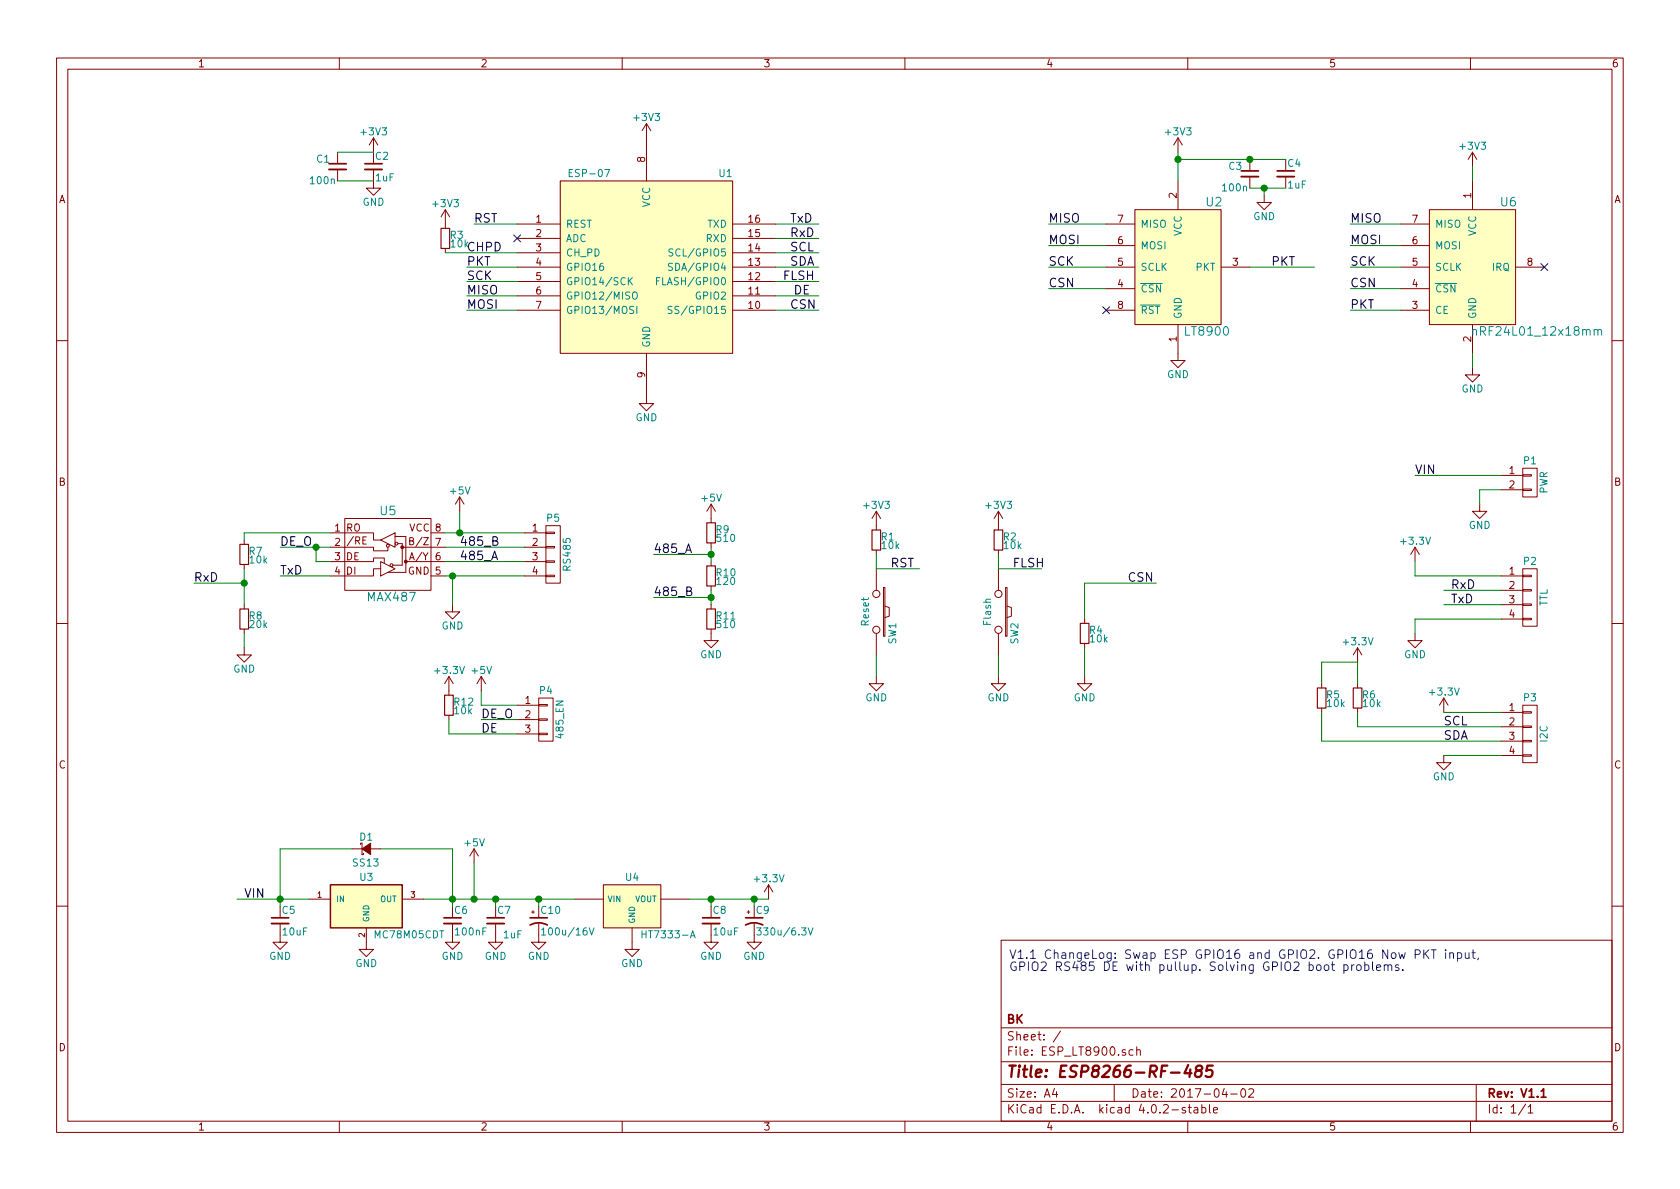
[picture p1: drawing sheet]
EESchema Schematic File Version 2
LIBS:power
LIBS:device
LIBS:transistors
LIBS:conn
LIBS:linear
LIBS:regul
LIBS:74xx
LIBS:cmos4000
LIBS:adc-dac
LIBS:memory
LIBS:xilinx
LIBS:microcontrollers
LIBS:dsp
LIBS:microchip
LIBS:analog_switches
LIBS:motorola
LIBS:texas
LIBS:intel
LIBS:audio
LIBS:interface
LIBS:digital-audio
LIBS:philips
LIBS:display
LIBS:cypress
LIBS:siliconi
LIBS:opto
LIBS:atmel
LIBS:contrib
LIBS:valves
LIBS:ESP_LT8900-cache
EELAYER 25 0
EELAYER END
$Descr A4 11693 8268
encoding utf-8
Sheet 1 1
Title "ESP8266-RF-485"
Date "2017-04-02"
Rev "V1.1"
Comp "BK"
Comment1 ""
Comment2 ""
Comment3 ""
Comment4 ""
$EndDescr
$Comp
L LT8900_2.54Pitch_20x20 U2
U 1 1
P 8200 1850
F 0 "U2" H 8450 2300 60  0000 C CNN
F 1 "LT8900" H 8400 1400 60  0000 C CNN
F 2 "BK_Common:LT8900_2.54mmPitch_SMD_20x20" H 8200 1200 60  0001 C CNN
F 3 "http://www.datasheetspdf.com/datasheet/LT8900.html" H 8300 1100 60  0001 C CNN
	1    8200 1850
	1    0    0    -1  
$EndComp
Text Label 7300 1550 0    60   ~ 0
MISO
Text Label 7300 1700 0    60   ~ 0
MOSI
Text Label 7300 1850 0    60   ~ 0
SCK
Text Label 8850 1850 0    60   ~ 0
PKT
$Comp
L +3V3 #PWR01
U 1 1
P 8200 1050
F 0 "#PWR01" H 8200 900 50  0001 C CNN
F 1 "+3V3" H 8200 1190 50  0000 C CNN
F 2 "" H 8200 1050 50  0000 C CNN
F 3 "" H 8200 1050 50  0000 C CNN
	1    8200 1050
	1    0    0    -1  
$EndComp
$Comp
L GND #PWR02
U 1 1
P 8200 2450
F 0 "#PWR02" H 8200 2200 50  0001 C CNN
F 1 "GND" H 8200 2300 50  0000 C CNN
F 2 "" H 8200 2450 50  0000 C CNN
F 3 "" H 8200 2450 50  0000 C CNN
	1    8200 2450
	1    0    0    -1  
$EndComp
$Comp
L R_SMD_0805 R2
U 1 1
P 6950 3750
F 0 "R2" H 6980 3770 50  0000 L CNN
F 1 "10k" H 6980 3710 50  0000 L CNN
F 2 "Resistors_SMD:R_0805" H 7000 3600 50  0001 C CNN
F 3 "" H 6950 3750 50  0000 C CNN
	1    6950 3750
	1    0    0    -1  
$EndComp
$Comp
L SW_PUSH SW2
U 1 1
P 6950 4250
F 0 "SW2" H 7100 4360 50  0000 C CNN
F 1 "Flash" H 6950 4170 50  0000 C CNN
F 2 "Buttons_Switches_SMD:SW_SPST_FSMSM" H 6950 4250 50  0001 C CNN
F 3 "" H 6950 4250 50  0000 C CNN
	1    6950 4250
	0    1    1    0   
$EndComp
$Comp
L GND #PWR03
U 1 1
P 6950 4700
F 0 "#PWR03" H 6950 4450 50  0001 C CNN
F 1 "GND" H 6950 4550 50  0000 C CNN
F 2 "" H 6950 4700 50  0000 C CNN
F 3 "" H 6950 4700 50  0000 C CNN
	1    6950 4700
	1    0    0    -1  
$EndComp
$Comp
L +3V3 #PWR04
U 1 1
P 6950 3650
F 0 "#PWR04" H 6950 3500 50  0001 C CNN
F 1 "+3V3" H 6950 3790 50  0000 C CNN
F 2 "" H 6950 3650 50  0000 C CNN
F 3 "" H 6950 3650 50  0000 C CNN
	1    6950 3650
	1    0    0    -1  
$EndComp
Text Label 7050 3950 0    60   ~ 0
FLSH
$Comp
L MC78M05CDT U3
U 1 1
P 2550 6300
F 0 "U3" H 2550 6500 50  0000 C CNN
F 1 "MC78M05CDT" H 2600 6100 50  0000 L CNN
F 2 "TO_SOT_Packages_SMD:TO-252-2Lead" H 2550 6400 50  0001 C CIN
F 3 "" H 2550 6300 50  0001 C CNN
	1    2550 6300
	1    0    0    -1  
$EndComp
$Comp
L HT7333-A U4
U 1 1
P 4400 6300
F 0 "U4" H 4400 6500 50  0000 C CNN
F 1 "HT7333-A" H 4650 6100 50  0000 C CNN
F 2 "TO_SOT_Packages_SMD:SOT89-3_Housing" H 4450 5900 50  0001 C CNN
F 3 "http://www.holtek.com/pdf/Power_Management/HT73xx-1v100.pdf" H 4550 6000 50  0001 C CNN
	1    4400 6300
	1    0    0    -1  
$EndComp
$Comp
L +5V #PWR05
U 1 1
P 3300 6000
F 0 "#PWR05" H 3300 5850 50  0001 C CNN
F 1 "+5V" H 3300 6140 50  0000 C CNN
F 2 "" H 3300 6000 50  0000 C CNN
F 3 "" H 3300 6000 50  0000 C CNN
	1    3300 6000
	1    0    0    -1  
$EndComp
$Comp
L C_Cer_SMD_0805 C6
U 1 1
P 3150 6400
F 0 "C6" H 3160 6470 50  0000 L CNN
F 1 "100nF" H 3160 6320 50  0000 L CNN
F 2 "Capacitors_SMD:C_0805" H 3150 6250 50  0001 C CNN
F 3 "" H 3150 6400 50  0000 C CNN
	1    3150 6400
	1    0    0    -1  
$EndComp
$Comp
L C_Cer_SMD_1206 C5
U 1 1
P 1950 6400
F 0 "C5" H 1960 6470 50  0000 L CNN
F 1 "10uF" H 1960 6320 50  0000 L CNN
F 2 "Capacitors_SMD:C_1206" H 1950 6250 50  0001 C CNN
F 3 "" H 1950 6400 50  0000 C CNN
	1    1950 6400
	1    0    0    -1  
$EndComp
$Comp
L C_Cer_SMD_1206 C7
U 1 1
P 3450 6400
F 0 "C7" H 3460 6470 50  0000 L CNN
F 1 "1uF" H 3500 6300 50  0000 L CNN
F 2 "Capacitors_SMD:C_1206" H 3450 6250 50  0001 C CNN
F 3 "" H 3450 6400 50  0000 C CNN
	1    3450 6400
	1    0    0    -1  
$EndComp
$Comp
L C_Cer_SMD_1206 C8
U 1 1
P 4950 6400
F 0 "C8" H 4960 6470 50  0000 L CNN
F 1 "10uF" H 4960 6320 50  0000 L CNN
F 2 "Capacitors_SMD:C_1206" H 4950 6250 50  0001 C CNN
F 3 "" H 4950 6400 50  0000 C CNN
	1    4950 6400
	1    0    0    -1  
$EndComp
$Comp
L GND #PWR06
U 1 1
P 4950 6500
F 0 "#PWR06" H 4950 6250 50  0001 C CNN
F 1 "GND" H 4950 6350 50  0000 C CNN
F 2 "" H 4950 6500 50  0000 C CNN
F 3 "" H 4950 6500 50  0000 C CNN
	1    4950 6500
	1    0    0    -1  
$EndComp
$Comp
L GND #PWR07
U 1 1
P 4400 6550
F 0 "#PWR07" H 4400 6300 50  0001 C CNN
F 1 "GND" H 4400 6400 50  0000 C CNN
F 2 "" H 4400 6550 50  0000 C CNN
F 3 "" H 4400 6550 50  0000 C CNN
	1    4400 6550
	1    0    0    -1  
$EndComp
$Comp
L GND #PWR08
U 1 1
P 3450 6500
F 0 "#PWR08" H 3450 6250 50  0001 C CNN
F 1 "GND" H 3450 6350 50  0000 C CNN
F 2 "" H 3450 6500 50  0000 C CNN
F 3 "" H 3450 6500 50  0000 C CNN
	1    3450 6500
	1    0    0    -1  
$EndComp
$Comp
L GND #PWR09
U 1 1
P 3150 6500
F 0 "#PWR09" H 3150 6250 50  0001 C CNN
F 1 "GND" H 3150 6350 50  0000 C CNN
F 2 "" H 3150 6500 50  0000 C CNN
F 3 "" H 3150 6500 50  0000 C CNN
	1    3150 6500
	1    0    0    -1  
$EndComp
$Comp
L GND #PWR010
U 1 1
P 2550 6550
F 0 "#PWR010" H 2550 6300 50  0001 C CNN
F 1 "GND" H 2550 6400 50  0000 C CNN
F 2 "" H 2550 6550 50  0000 C CNN
F 3 "" H 2550 6550 50  0000 C CNN
	1    2550 6550
	1    0    0    -1  
$EndComp
$Comp
L GND #PWR011
U 1 1
P 1950 6500
F 0 "#PWR011" H 1950 6250 50  0001 C CNN
F 1 "GND" H 1950 6350 50  0000 C CNN
F 2 "" H 1950 6500 50  0000 C CNN
F 3 "" H 1950 6500 50  0000 C CNN
	1    1950 6500
	1    0    0    -1  
$EndComp
Text Label 1700 6250 0    60   ~ 0
VIN
$Comp
L +3.3V #PWR012
U 1 1
P 5350 6250
F 0 "#PWR012" H 5350 6100 50  0001 C CNN
F 1 "+3.3V" H 5350 6390 50  0000 C CNN
F 2 "" H 5350 6250 50  0000 C CNN
F 3 "" H 5350 6250 50  0000 C CNN
	1    5350 6250
	1    0    0    -1  
$EndComp
$Comp
L C_Cer_SMD_0805 C3
U 1 1
P 8700 1200
F 0 "C3" H 8550 1250 50  0000 L CNN
F 1 "100n" H 8500 1100 50  0000 L CNN
F 2 "Capacitors_SMD:C_0805" H 8700 1050 50  0001 C CNN
F 3 "" H 8700 1200 50  0000 C CNN
	1    8700 1200
	1    0    0    -1  
$EndComp
$Comp
L C_Cer_SMD_0805 C4
U 1 1
P 8950 1200
F 0 "C4" H 8960 1270 50  0000 L CNN
F 1 "1uF" H 8960 1120 50  0000 L CNN
F 2 "Capacitors_SMD:C_0805" H 8950 1050 50  0001 C CNN
F 3 "" H 8950 1200 50  0000 C CNN
	1    8950 1200
	1    0    0    -1  
$EndComp
$Comp
L GND #PWR013
U 1 1
P 8800 1350
F 0 "#PWR013" H 8800 1100 50  0001 C CNN
F 1 "GND" H 8800 1200 50  0000 C CNN
F 2 "" H 8800 1350 50  0000 C CNN
F 3 "" H 8800 1350 50  0000 C CNN
	1    8800 1350
	1    0    0    -1  
$EndComp
$Comp
L SS13 D1
U 1 1
P 2550 5900
F 0 "D1" H 2500 5980 50  0000 L CNN
F 1 "SS13" H 2450 5800 50  0000 L CNN
F 2 "Diodes_SMD:D_SMA_Standard" H 2600 5700 50  0001 C CNN
F 3 "http://www.vishay.com/docs/88746/ss12.pdf" H 2600 5600 50  0001 C CNN
	1    2550 5900
	1    0    0    -1  
$EndComp
$Comp
L CONN_01X04 P2
U 1 1
P 10650 4150
F 0 "P2" H 10650 4400 50  0000 C CNN
F 1 "TTL" V 10750 4150 50  0000 C CNN
F 2 "Pin_Headers:Pin_Header_Straight_1x04_Pitch2.54mm" H 10650 4150 50  0001 C CNN
F 3 "" H 10650 4150 50  0000 C CNN
	1    10650 4150
	1    0    0    -1  
$EndComp
$Comp
L GND #PWR014
U 1 1
P 9850 4400
F 0 "#PWR014" H 9850 4150 50  0001 C CNN
F 1 "GND" H 9850 4250 50  0000 C CNN
F 2 "" H 9850 4400 50  0000 C CNN
F 3 "" H 9850 4400 50  0000 C CNN
	1    9850 4400
	1    0    0    -1  
$EndComp
Text Label 10100 4100 0    60   ~ 0
RxD
Text Label 10100 4200 0    60   ~ 0
TxD
$Comp
L ESP-07 U1
U 1 1
P 4500 1850
F 0 "U1" H 5050 2500 50  0000 C CNN
F 1 "ESP-07" H 4100 2500 50  0000 C CNN
F 2 "BK_Common:ESP-07v2" H 5000 1200 50  0001 C CNN
F 3 "" H 4500 1850 50  0001 C CNN
	1    4500 1850
	1    0    0    -1  
$EndComp
$Comp
L +3V3 #PWR015
U 1 1
P 4500 950
F 0 "#PWR015" H 4500 800 50  0001 C CNN
F 1 "+3V3" H 4500 1090 50  0000 C CNN
F 2 "" H 4500 950 50  0000 C CNN
F 3 "" H 4500 950 50  0000 C CNN
	1    4500 950 
	1    0    0    -1  
$EndComp
$Comp
L GND #PWR016
U 1 1
P 4500 2750
F 0 "#PWR016" H 4500 2500 50  0001 C CNN
F 1 "GND" H 4500 2600 50  0000 C CNN
F 2 "" H 4500 2750 50  0000 C CNN
F 3 "" H 4500 2750 50  0000 C CNN
	1    4500 2750
	1    0    0    -1  
$EndComp
Text Label 5500 1550 0    60   ~ 0
TxD
Text Label 5500 1650 0    60   ~ 0
RxD
Text Label 3250 1950 0    60   ~ 0
SCK
Text Label 3250 2050 0    60   ~ 0
MISO
Text Label 3250 2150 0    60   ~ 0
MOSI
Text Label 5500 2150 0    60   ~ 0
CSN
$Comp
L R_SMD_0805 R3
U 1 1
P 3100 1650
F 0 "R3" H 3130 1670 50  0000 L CNN
F 1 "10k" H 3130 1610 50  0000 L CNN
F 2 "Resistors_SMD:R_0805" H 3150 1500 50  0001 C CNN
F 3 "" H 3100 1650 50  0000 C CNN
	1    3100 1650
	1    0    0    -1  
$EndComp
$Comp
L +3V3 #PWR017
U 1 1
P 3100 1550
F 0 "#PWR017" H 3100 1400 50  0001 C CNN
F 1 "+3V3" H 3100 1690 50  0000 C CNN
F 2 "" H 3100 1550 50  0000 C CNN
F 3 "" H 3100 1550 50  0000 C CNN
	1    3100 1550
	1    0    0    -1  
$EndComp
Text Label 3300 1550 0    60   ~ 0
RST
$Comp
L R_SMD_0805 R1
U 1 1
P 6100 3750
F 0 "R1" H 6130 3770 50  0000 L CNN
F 1 "10k" H 6130 3710 50  0000 L CNN
F 2 "Resistors_SMD:R_0805" H 6150 3600 50  0001 C CNN
F 3 "" H 6100 3750 50  0000 C CNN
	1    6100 3750
	1    0    0    -1  
$EndComp
$Comp
L SW_PUSH SW1
U 1 1
P 6100 4250
F 0 "SW1" H 6250 4360 50  0000 C CNN
F 1 "Reset" H 6100 4170 50  0000 C CNN
F 2 "Buttons_Switches_SMD:SW_SPST_FSMSM" H 6100 4250 50  0001 C CNN
F 3 "" H 6100 4250 50  0000 C CNN
	1    6100 4250
	0    1    1    0   
$EndComp
$Comp
L GND #PWR018
U 1 1
P 6100 4700
F 0 "#PWR018" H 6100 4450 50  0001 C CNN
F 1 "GND" H 6100 4550 50  0000 C CNN
F 2 "" H 6100 4700 50  0000 C CNN
F 3 "" H 6100 4700 50  0000 C CNN
	1    6100 4700
	1    0    0    -1  
$EndComp
$Comp
L +3V3 #PWR019
U 1 1
P 6100 3650
F 0 "#PWR019" H 6100 3500 50  0001 C CNN
F 1 "+3V3" H 6100 3790 50  0000 C CNN
F 2 "" H 6100 3650 50  0000 C CNN
F 3 "" H 6100 3650 50  0000 C CNN
	1    6100 3650
	1    0    0    -1  
$EndComp
Text Label 6200 3950 0    60   ~ 0
RST
Text Label 5450 1950 0    60   ~ 0
FLSH
$Comp
L R_SMD_0805 R4
U 1 1
P 7550 4400
F 0 "R4" H 7580 4420 50  0000 L CNN
F 1 "10k" H 7580 4360 50  0000 L CNN
F 2 "Resistors_SMD:R_0805" H 7600 4250 50  0001 C CNN
F 3 "" H 7550 4400 50  0000 C CNN
	1    7550 4400
	1    0    0    -1  
$EndComp
$Comp
L GND #PWR020
U 1 1
P 7550 4700
F 0 "#PWR020" H 7550 4450 50  0001 C CNN
F 1 "GND" H 7550 4550 50  0000 C CNN
F 2 "" H 7550 4700 50  0000 C CNN
F 3 "" H 7550 4700 50  0000 C CNN
	1    7550 4700
	1    0    0    -1  
$EndComp
Text Label 7850 4050 0    60   ~ 0
CSN
$Comp
L C_Cer_SMD_0805 C1
U 1 1
P 2350 1150
F 0 "C1" H 2200 1200 50  0000 L CNN
F 1 "100n" H 2150 1050 50  0000 L CNN
F 2 "Capacitors_SMD:C_0805" H 2350 1000 50  0001 C CNN
F 3 "" H 2350 1150 50  0000 C CNN
	1    2350 1150
	1    0    0    -1  
$EndComp
$Comp
L C_Cer_SMD_0805 C2
U 1 1
P 2600 1150
F 0 "C2" H 2610 1220 50  0000 L CNN
F 1 "1uF" H 2610 1070 50  0000 L CNN
F 2 "Capacitors_SMD:C_0805" H 2600 1000 50  0001 C CNN
F 3 "" H 2600 1150 50  0000 C CNN
	1    2600 1150
	1    0    0    -1  
$EndComp
$Comp
L +3V3 #PWR021
U 1 1
P 2600 1050
F 0 "#PWR021" H 2600 900 50  0001 C CNN
F 1 "+3V3" H 2600 1190 50  0000 C CNN
F 2 "" H 2600 1050 50  0000 C CNN
F 3 "" H 2600 1050 50  0000 C CNN
	1    2600 1050
	1    0    0    -1  
$EndComp
$Comp
L GND #PWR022
U 1 1
P 2600 1250
F 0 "#PWR022" H 2600 1000 50  0001 C CNN
F 1 "GND" H 2600 1100 50  0000 C CNN
F 2 "" H 2600 1250 50  0000 C CNN
F 3 "" H 2600 1250 50  0000 C CNN
	1    2600 1250
	1    0    0    -1  
$EndComp
Text Label 3250 1850 0    60   ~ 0
PKT
$Comp
L +3.3V #PWR023
U 1 1
P 9850 3900
F 0 "#PWR023" H 9850 3750 50  0001 C CNN
F 1 "+3.3V" H 9850 4040 50  0000 C CNN
F 2 "" H 9850 3900 50  0000 C CNN
F 3 "" H 9850 3900 50  0000 C CNN
	1    9850 3900
	1    0    0    -1  
$EndComp
$Comp
L CONN_01X02 P1
U 1 1
P 10650 3350
F 0 "P1" H 10650 3500 50  0000 C CNN
F 1 "PWR" V 10750 3350 50  0000 C CNN
F 2 "BK_Common:JST_B2B-XH-A" H 10650 3350 50  0001 C CNN
F 3 "" H 10650 3350 50  0000 C CNN
	1    10650 3350
	1    0    0    -1  
$EndComp
$Comp
L GND #PWR024
U 1 1
P 10300 3500
F 0 "#PWR024" H 10300 3250 50  0001 C CNN
F 1 "GND" H 10300 3350 50  0000 C CNN
F 2 "" H 10300 3500 50  0000 C CNN
F 3 "" H 10300 3500 50  0000 C CNN
	1    10300 3500
	1    0    0    -1  
$EndComp
NoConn ~ 7700 2150
NoConn ~ 3600 1650
$Comp
L CONN_01X04 P3
U 1 1
P 10650 5100
F 0 "P3" H 10650 5350 50  0000 C CNN
F 1 "I2C" V 10750 5100 50  0000 C CNN
F 2 "Pin_Headers:Pin_Header_Straight_1x04_Pitch2.54mm" H 10650 5100 50  0001 C CNN
F 3 "" H 10650 5100 50  0000 C CNN
	1    10650 5100
	1    0    0    -1  
$EndComp
$Comp
L +3.3V #PWR025
U 1 1
P 10050 4950
F 0 "#PWR025" H 10050 4800 50  0001 C CNN
F 1 "+3.3V" H 10050 5090 50  0000 C CNN
F 2 "" H 10050 4950 50  0000 C CNN
F 3 "" H 10050 4950 50  0000 C CNN
	1    10050 4950
	1    0    0    -1  
$EndComp
$Comp
L GND #PWR026
U 1 1
P 10050 5250
F 0 "#PWR026" H 10050 5000 50  0001 C CNN
F 1 "GND" H 10050 5100 50  0000 C CNN
F 2 "" H 10050 5250 50  0000 C CNN
F 3 "" H 10050 5250 50  0000 C CNN
	1    10050 5250
	1    0    0    -1  
$EndComp
Text Label 5500 1750 0    60   ~ 0
SCL
Text Label 5500 1850 0    60   ~ 0
SDA
Text Label 10050 5050 0    60   ~ 0
SCL
Text Label 10050 5150 0    60   ~ 0
SDA
$Comp
L R_SMD_0805 R5
U 1 1
P 9200 4850
F 0 "R5" H 9230 4870 50  0000 L CNN
F 1 "10k" H 9230 4810 50  0000 L CNN
F 2 "Resistors_SMD:R_0805" H 9250 4700 50  0001 C CNN
F 3 "" H 9200 4850 50  0000 C CNN
	1    9200 4850
	1    0    0    -1  
$EndComp
$Comp
L R_SMD_0805 R6
U 1 1
P 9450 4850
F 0 "R6" H 9480 4870 50  0000 L CNN
F 1 "10k" H 9480 4810 50  0000 L CNN
F 2 "Resistors_SMD:R_0805" H 9500 4700 50  0001 C CNN
F 3 "" H 9450 4850 50  0000 C CNN
	1    9450 4850
	1    0    0    -1  
$EndComp
Wire Wire Line
	7700 1550 7300 1550
Wire Wire Line
	7700 1700 7300 1700
Wire Wire Line
	7700 1850 7300 1850
Wire Wire Line
	7700 2000 7300 2000
Wire Wire Line
	8700 1850 9150 1850
Wire Wire Line
	2950 6250 4000 6250
Wire Wire Line
	3150 5900 3150 6300
Connection ~ 3150 6250
Wire Wire Line
	2150 6250 1650 6250
Wire Wire Line
	1950 5900 1950 6300
Connection ~ 1950 6250
Wire Wire Line
	4800 6250 5350 6250
Wire Wire Line
	4950 6300 4950 6250
Connection ~ 4950 6250
Wire Wire Line
	8200 1050 8200 1250
Connection ~ 8700 1100
Wire Wire Line
	8200 1100 8950 1100
Connection ~ 8200 1100
Wire Wire Line
	8700 1300 8950 1300
Wire Wire Line
	8800 1350 8800 1300
Connection ~ 8800 1300
Wire Wire Line
	2650 5900 3150 5900
Wire Wire Line
	2450 5900 1950 5900
Wire Wire Line
	10450 4000 9850 4000
Wire Wire Line
	9850 4000 9850 3900
Wire Wire Line
	10450 4100 10050 4100
Wire Wire Line
	10450 4200 10050 4200
Wire Wire Line
	10450 4300 9850 4300
Wire Wire Line
	9850 4300 9850 4400
Wire Wire Line
	5400 1550 5700 1550
Wire Wire Line
	5400 1650 5700 1650
Wire Wire Line
	3600 1950 3250 1950
Wire Wire Line
	3600 2050 3250 2050
Wire Wire Line
	3600 2150 3250 2150
Wire Wire Line
	5400 2150 5700 2150
Wire Wire Line
	6950 4700 6950 4550
Wire Wire Line
	6950 3950 6950 3850
Wire Wire Line
	7250 3950 6950 3950
Wire Wire Line
	3600 1750 3100 1750
Wire Wire Line
	3600 1550 3300 1550
Wire Wire Line
	6100 4700 6100 4550
Wire Wire Line
	6100 3950 6100 3850
Wire Wire Line
	6400 3950 6100 3950
Wire Wire Line
	5400 1950 5700 1950
Wire Wire Line
	7550 4500 7550 4700
Wire Wire Line
	7550 4300 7550 4050
Wire Wire Line
	7550 4050 8050 4050
Wire Wire Line
	2350 1250 2600 1250
Wire Wire Line
	2600 1050 2350 1050
Wire Wire Line
	5400 2050 5700 2050
Wire Wire Line
	10450 3300 9850 3300
Wire Wire Line
	10450 3400 10300 3400
Wire Wire Line
	10300 3400 10300 3500
Wire Wire Line
	10450 4950 10050 4950
Wire Wire Line
	9450 5050 10450 5050
Wire Wire Line
	9200 5150 10450 5150
Wire Wire Line
	10450 5250 10050 5250
Wire Wire Line
	5400 1750 5700 1750
Wire Wire Line
	5400 1850 5700 1850
Wire Wire Line
	9200 5150 9200 4950
Wire Wire Line
	9450 5050 9450 4950
Wire Wire Line
	9200 4750 9200 4600
Wire Wire Line
	9200 4600 9450 4600
Wire Wire Line
	9450 4600 9450 4750
$Comp
L +3.3V #PWR027
U 1 1
P 9450 4600
F 0 "#PWR027" H 9450 4450 50  0001 C CNN
F 1 "+3.3V" H 9450 4740 50  0000 C CNN
F 2 "" H 9450 4600 50  0000 C CNN
F 3 "" H 9450 4600 50  0000 C CNN
	1    9450 4600
	1    0    0    -1  
$EndComp
Text Label 9850 3300 0    60   ~ 0
VIN
Text Label 3250 1750 0    60   ~ 0
CHPD
$Comp
L MAX487 U5
U 1 1
P 2700 3850
F 0 "U5" H 2700 4150 60  0000 C CNN
F 1 "MAX487" H 2725 3550 60  0000 C CNN
F 2 "Housings_SOIC:SOIC-8_3.9x4.9mm_Pitch1.27mm" H 2400 3500 60  0001 C CNN
F 3 "" H 2700 3850 60  0000 C CNN
	1    2700 3850
	1    0    0    -1  
$EndComp
$Comp
L R_SMD_0805 R7
U 1 1
P 1700 3850
F 0 "R7" H 1730 3870 50  0000 L CNN
F 1 "10k" H 1730 3810 50  0000 L CNN
F 2 "Resistors_SMD:R_0805" H 1750 3700 50  0001 C CNN
F 3 "" H 1700 3850 50  0000 C CNN
	1    1700 3850
	1    0    0    -1  
$EndComp
$Comp
L R_SMD_0805 R8
U 1 1
P 1700 4300
F 0 "R8" H 1730 4320 50  0000 L CNN
F 1 "20k" H 1730 4260 50  0000 L CNN
F 2 "Resistors_SMD:R_0805" H 1750 4150 50  0001 C CNN
F 3 "" H 1700 4300 50  0000 C CNN
	1    1700 4300
	1    0    0    -1  
$EndComp
Wire Wire Line
	1700 3700 2300 3700
Wire Wire Line
	1950 4000 2300 4000
Wire Wire Line
	1950 3800 2300 3800
Wire Wire Line
	2300 3900 2200 3900
Wire Wire Line
	2200 3900 2200 3800
Connection ~ 2200 3800
Wire Wire Line
	1700 3700 1700 3750
Wire Wire Line
	1700 3950 1700 4200
Wire Wire Line
	1700 4050 1350 4050
Connection ~ 1700 4050
$Comp
L GND #PWR028
U 1 1
P 1700 4500
F 0 "#PWR028" H 1700 4250 50  0001 C CNN
F 1 "GND" H 1700 4350 50  0000 C CNN
F 2 "" H 1700 4500 50  0000 C CNN
F 3 "" H 1700 4500 50  0000 C CNN
	1    1700 4500
	1    0    0    -1  
$EndComp
$Comp
L GND #PWR029
U 1 1
P 3150 4200
F 0 "#PWR029" H 3150 3950 50  0001 C CNN
F 1 "GND" H 3150 4050 50  0000 C CNN
F 2 "" H 3150 4200 50  0000 C CNN
F 3 "" H 3150 4200 50  0000 C CNN
	1    3150 4200
	1    0    0    -1  
$EndComp
Wire Wire Line
	3100 4000 3650 4000
Wire Wire Line
	1700 4400 1700 4500
Text Label 1950 3800 0    60   ~ 0
DE_O
Text Label 1950 4000 0    60   ~ 0
TxD
Text Label 1350 4050 0    60   ~ 0
RxD
Wire Wire Line
	3100 3700 3650 3700
Wire Wire Line
	3200 3700 3200 3550
$Comp
L +5V #PWR030
U 1 1
P 3200 3550
F 0 "#PWR030" H 3200 3400 50  0001 C CNN
F 1 "+5V" H 3200 3690 50  0000 C CNN
F 2 "" H 3200 3550 50  0000 C CNN
F 3 "" H 3200 3550 50  0000 C CNN
	1    3200 3550
	1    0    0    -1  
$EndComp
$Comp
L CONN_01X03 P4
U 1 1
P 3800 5000
F 0 "P4" H 3800 5200 50  0000 C CNN
F 1 "485_EN" V 3900 5000 50  0000 C CNN
F 2 "Pin_Headers:Pin_Header_Straight_1x03_Pitch2.54mm" H 3800 5000 50  0001 C CNN
F 3 "" H 3800 5000 50  0000 C CNN
	1    3800 5000
	1    0    0    -1  
$EndComp
Wire Wire Line
	3600 4900 3350 4900
Wire Wire Line
	3350 4900 3350 4800
Wire Wire Line
	3600 5000 3350 5000
Wire Wire Line
	3125 5100 3600 5100
Text Label 3350 5000 0    60   ~ 0
DE_O
$Comp
L +5V #PWR031
U 1 1
P 3350 4800
F 0 "#PWR031" H 3350 4650 50  0001 C CNN
F 1 "+5V" H 3350 4940 50  0000 C CNN
F 2 "" H 3350 4800 50  0000 C CNN
F 3 "" H 3350 4800 50  0000 C CNN
	1    3350 4800
	1    0    0    -1  
$EndComp
Text Label 3350 5100 0    60   ~ 0
DE
Wire Wire Line
	3600 1850 3250 1850
Text Label 5525 2050 0    60   ~ 0
DE
$Comp
L CONN_01X04 P5
U 1 1
P 3850 3850
F 0 "P5" H 3850 4100 50  0000 C CNN
F 1 "RS485" V 3950 3850 50  0000 C CNN
F 2 "Pin_Headers:Pin_Header_Straight_1x04_Pitch2.54mm" H 3850 3850 50  0001 C CNN
F 3 "" H 3850 3850 50  0000 C CNN
	1    3850 3850
	1    0    0    -1  
$EndComp
Connection ~ 3200 3700
Connection ~ 3150 4000
Wire Wire Line
	3650 3900 3100 3900
Wire Wire Line
	3100 3800 3650 3800
Text Label 3200 3800 0    60   ~ 0
485_B
Text Label 3200 3900 0    60   ~ 0
485_A
$Comp
L R_SMD_0805 R10
U 1 1
P 4950 4000
F 0 "R10" H 4980 4020 50  0000 L CNN
F 1 "120" H 4980 3960 50  0000 L CNN
F 2 "Resistors_SMD:R_0805" H 5000 3850 50  0001 C CNN
F 3 "" H 4950 4000 50  0000 C CNN
	1    4950 4000
	1    0    0    -1  
$EndComp
Wire Wire Line
	4950 3800 4950 3900
Wire Wire Line
	4950 3850 4550 3850
Wire Wire Line
	4950 4100 4950 4200
Wire Wire Line
	4950 4150 4550 4150
Text Label 4550 3850 0    60   ~ 0
485_A
Wire Wire Line
	3150 4200 3150 4000
Text Label 4550 4150 0    60   ~ 0
485_B
$Comp
L R_SMD_0805 R9
U 1 1
P 4950 3700
F 0 "R9" H 4980 3720 50  0000 L CNN
F 1 "510" H 4980 3660 50  0000 L CNN
F 2 "Resistors_SMD:R_0805" H 5000 3550 50  0001 C CNN
F 3 "" H 4950 3700 50  0000 C CNN
	1    4950 3700
	1    0    0    -1  
$EndComp
$Comp
L R_SMD_0805 R11
U 1 1
P 4950 4300
F 0 "R11" H 4980 4320 50  0000 L CNN
F 1 "510" H 4980 4260 50  0000 L CNN
F 2 "Resistors_SMD:R_0805" H 5000 4150 50  0001 C CNN
F 3 "" H 4950 4300 50  0000 C CNN
	1    4950 4300
	1    0    0    -1  
$EndComp
Connection ~ 4950 4150
Connection ~ 4950 3850
$Comp
L +5V #PWR032
U 1 1
P 4950 3600
F 0 "#PWR032" H 4950 3450 50  0001 C CNN
F 1 "+5V" H 4950 3740 50  0000 C CNN
F 2 "" H 4950 3600 50  0000 C CNN
F 3 "" H 4950 3600 50  0000 C CNN
	1    4950 3600
	1    0    0    -1  
$EndComp
$Comp
L GND #PWR033
U 1 1
P 4950 4400
F 0 "#PWR033" H 4950 4150 50  0001 C CNN
F 1 "GND" H 4950 4250 50  0000 C CNN
F 2 "" H 4950 4400 50  0000 C CNN
F 3 "" H 4950 4400 50  0000 C CNN
	1    4950 4400
	1    0    0    -1  
$EndComp
$Comp
L CP1_Small C9
U 1 1
P 5250 6400
F 0 "C9" H 5260 6470 50  0000 L CNN
F 1 "330u/6.3V" H 5260 6320 50  0000 L CNN
F 2 "Capacitors_SMD:CP_Elec_6.3x7.7" H 5250 6400 50  0001 C CNN
F 3 "" H 5250 6400 50  0000 C CNN
	1    5250 6400
	1    0    0    -1  
$EndComp
Wire Wire Line
	5250 6300 5250 6250
Connection ~ 5250 6250
$Comp
L GND #PWR034
U 1 1
P 5250 6500
F 0 "#PWR034" H 5250 6250 50  0001 C CNN
F 1 "GND" H 5250 6350 50  0000 C CNN
F 2 "" H 5250 6500 50  0000 C CNN
F 3 "" H 5250 6500 50  0000 C CNN
	1    5250 6500
	1    0    0    -1  
$EndComp
Wire Wire Line
	3300 6000 3300 6250
Connection ~ 3300 6250
Wire Wire Line
	3450 6300 3450 6250
Connection ~ 3450 6250
$Comp
L CP1_Small C10
U 1 1
P 3750 6400
F 0 "C10" H 3760 6470 50  0000 L CNN
F 1 "100u/16V" H 3760 6320 50  0000 L CNN
F 2 "Capacitors_SMD:CP_Elec_6.3x5.3" H 3750 6400 50  0001 C CNN
F 3 "" H 3750 6400 50  0000 C CNN
	1    3750 6400
	1    0    0    -1  
$EndComp
Wire Wire Line
	3750 6300 3750 6250
Connection ~ 3750 6250
$Comp
L GND #PWR035
U 1 1
P 3750 6500
F 0 "#PWR035" H 3750 6250 50  0001 C CNN
F 1 "GND" H 3750 6350 50  0000 C CNN
F 2 "" H 3750 6500 50  0000 C CNN
F 3 "" H 3750 6500 50  0000 C CNN
	1    3750 6500
	1    0    0    -1  
$EndComp
$Comp
L nRF24L01_12x18mm U6
U 1 1
P 10250 1850
F 0 "U6" H 10500 2300 60  0000 C CNN
F 1 "nRF24L01_12x18mm" H 10700 1400 60  0000 C CNN
F 2 "BK_Common:NRF24L01_12x18mm" H 10250 1200 60  0001 C CNN
F 3 "http://yourduino.com/docs/nRF24L01-Modules-connection-diagram.pdf" H 10350 1100 60  0001 C CNN
	1    10250 1850
	1    0    0    -1  
$EndComp
Wire Wire Line
	9750 1550 9400 1550
Wire Wire Line
	9750 1700 9400 1700
Wire Wire Line
	9750 1850 9400 1850
Wire Wire Line
	9750 2000 9400 2000
Text Label 9400 2150 0    60   ~ 0
PKT
Text Label 9400 1550 0    60   ~ 0
MISO
Text Label 9400 1700 0    60   ~ 0
MOSI
Text Label 9400 1850 0    60   ~ 0
SCK
Text Label 9400 2000 0    60   ~ 0
CSN
$Comp
L +3V3 #PWR036
U 1 1
P 10250 1150
F 0 "#PWR036" H 10250 1000 50  0001 C CNN
F 1 "+3V3" H 10250 1290 50  0000 C CNN
F 2 "" H 10250 1150 50  0000 C CNN
F 3 "" H 10250 1150 50  0000 C CNN
	1    10250 1150
	1    0    0    -1  
$EndComp
Wire Wire Line
	10250 1150 10250 1250
$Comp
L GND #PWR037
U 1 1
P 10250 2550
F 0 "#PWR037" H 10250 2300 50  0001 C CNN
F 1 "GND" H 10250 2400 50  0000 C CNN
F 2 "" H 10250 2550 50  0000 C CNN
F 3 "" H 10250 2550 50  0000 C CNN
	1    10250 2550
	1    0    0    -1  
$EndComp
Wire Wire Line
	10250 2450 10250 2550
Text Label 7300 2000 0    60   ~ 0
CSN
$Comp
L R_SMD_0805 R12
U 1 1
P 3125 4900
F 0 "R12" H 3155 4920 50  0000 L CNN
F 1 "10k" H 3155 4860 50  0000 L CNN
F 2 "Resistors_SMD:R_0805" H 3175 4750 50  0001 C CNN
F 3 "" H 3125 4900 50  0000 C CNN
	1    3125 4900
	1    0    0    -1  
$EndComp
Wire Wire Line
	3125 5100 3125 5000
$Comp
L +3.3V #PWR038
U 1 1
P 3125 4800
F 0 "#PWR038" H 3125 4650 50  0001 C CNN
F 1 "+3.3V" H 3125 4940 50  0000 C CNN
F 2 "" H 3125 4800 50  0000 C CNN
F 3 "" H 3125 4800 50  0000 C CNN
	1    3125 4800
	1    0    0    -1  
$EndComp
Wire Wire Line
	9750 2150 9400 2150
NoConn ~ 10750 1850
Text Notes 7025 6750 0    60   ~ 0
V1.1 ChangeLog: Swap ESP GPIO16 and GPIO2. GPIO16 Now PKT input,\nGPIO2 RS485 DE with pullup. Solving GPIO2 boot problems.
$EndSCHEMATC
